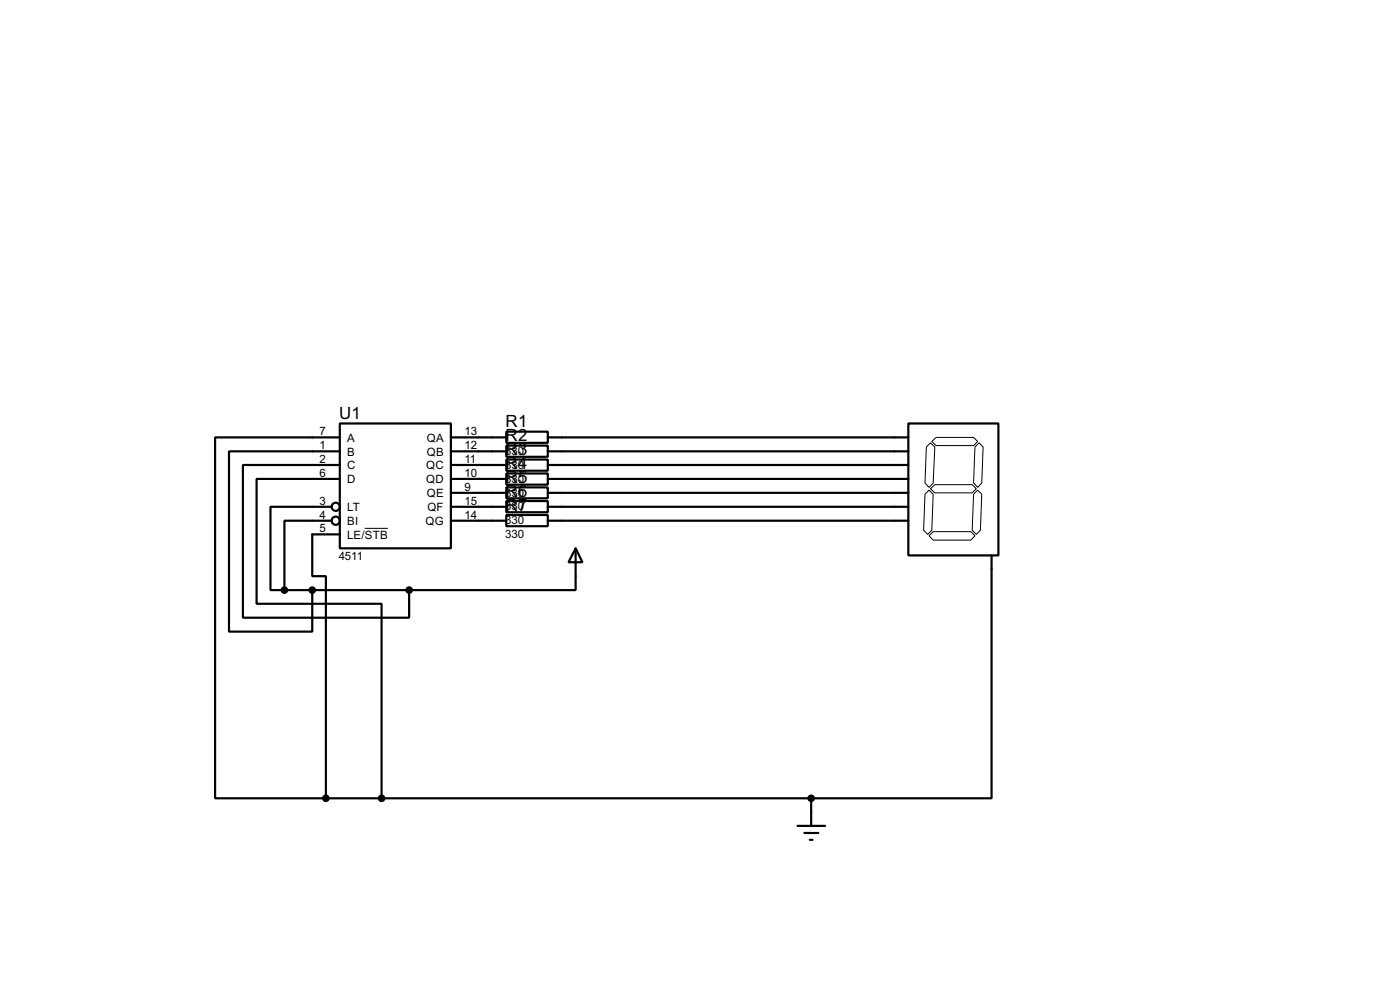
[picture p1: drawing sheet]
<svg xmlns="http://www.w3.org/2000/svg" width="256mm" height="180mm" viewBox="0 0 256 180" stroke-linecap="round" stroke-linejoin="round" font-family="sans-serif">
<g fill="none" stroke="#000" stroke-width=".4">
<path d="M62.3 77.5h20.3v22.9h-20.3zM92.8 79h7.6v2.1h-7.6zM166.4 77.5h16.5v24.2h-16.5zM60.8 92.8h-11.2v15.2h2.5M60.8 95.3h-8.7v12.7M62.3 85.1h-17.8v28h30.5v-5.1M62.3 87.7h-15.3v22.8h22.9v35.6M62.3 82.6h-20.3v33h15.2v-7.6M62.3 80.1h-22.9v66h20.3M62.3 97.8h-5.1v7.7h2.5v40.6M82.6 80.1h10.2M82.6 82.6h10.2"/>
<path d="M82.6 85.1h10.2M82.6 87.7h10.2M82.6 90.2h10.2M82.6 92.8h10.2M82.6 95.3h10.2M92.8 81.6h7.6v2h-7.6zM92.8 84.1h7.6v2.1h-7.6zM92.8 86.7h7.6v2h-7.6zM92.8 89.2h7.6v2h-7.6zM92.8 91.7h7.6v2.1h-7.6zM92.8 94.3h7.6v2h-7.6zM100.4 80.1h66"/>
<path d="M100.4 82.6h66M100.4 85.1h66M100.4 87.7h66M100.4 90.2h66M100.4 92.8h66M100.4 95.3h66M52.1 108h22.9M105.5 100.4l1.2 2.5h-2.5zM105.5 100.4v7.6h-30.5M181.7 101.7v44.4h-33.1M59.7 146.1h88.9M146.1 151.2h5.1"/>
<path d="M147.4 152.5h2.5M148.4 153.7h.5M148.6 146.1v5.1"/>
<circle cx="61.5" cy="92.8" r=".75"/>
<circle cx="61.5" cy="95.3" r=".75"/>
</g>
<path d="M66.8 96.7h4.3M169.7 81.8l.8-.7 .8 .7-.3 6.6-.8 .8-.7-.8zM170.2 98.1l.8-.8h6.9l.7 .8-.7 .8h-6.9zM170.2 89.7l.8 .8-.3 6.6-.7 .7-.8-.7 .3-6.6zM170.5 89.5l.8-.8h6.8l.8 .8-.8 .7h-6.8zM170.7 80.8l.8-.7h6.9l.7 .7-.7 .8h-6.9zM178.4 90.5l.7-.8 .8 .8-.3 6.6-.7 .7-.8-.7zM178.6 81.8l.8-.7 .7 .7-.2 6.6-.8 .8-.7-.8z" fill="none" stroke="#000" stroke-width=".18"/>
<g fill="#000" stroke="#000" stroke-width=".4">
<circle cx="52.1" cy="108" r=".5"/>
<circle cx="57.2" cy="108" r=".5"/>
<circle cx="74.9" cy="108" r=".5"/>
<circle cx="59.7" cy="146.1" r=".5"/>
<circle cx="69.9" cy="146.1" r=".5"/>
<circle cx="148.6" cy="146.1" r=".5"/>
</g>
<g font-size="3.5">
<text x="62.1" y="76.7">U1</text>
<text x="92.6" y="78.2">R1</text>
<text x="92.6" y="80.8">R2</text>
<text x="92.6" y="83.3">R3</text>
<text x="92.6" y="85.9">R4</text>
<text x="92.6" y="88.4">R5</text>
<text x="92.6" y="90.9">R6</text>
<text x="92.6" y="93.5">R7</text>
</g>
<g font-size="2.4">
<text x="58.6" y="79.7">7</text>
<text x="58.6" y="82.2">1</text>
<text x="63.6" y="80.8">A</text>
<text x="63.6" y="83.4">B</text>
<text x="78.2" y="80.8">QA</text>
<text x="78.2" y="83.4">QB</text>
<text x="85.1" y="79.7">13</text>
<text x="85.1" y="82.2">12</text>
<text x="92.6" y="83.3">330</text>
<text x="58.6" y="84.7">2</text>
<text x="58.6" y="87.3">6</text>
<text x="63.6" y="85.9">C</text>
<text x="63.6" y="88.5">D</text>
<text x="78.1" y="85.9">QC</text>
<text x="78.1" y="88.5">QD</text>
<text x="85.1" y="84.7">11</text>
<text x="85.1" y="87.3">10</text>
<text x="85.1" y="89.8">9</text>
<text x="92.6" y="85.8">330</text>
<text x="92.6" y="88.4">330</text>
<text x="58.6" y="92.4">3</text>
<text x="58.6" y="94.9">4</text>
<text x="63.6" y="93.6">LT</text>
<text x="78.2" y="91">QE</text>
<text x="78.3" y="93.6">QF</text>
<text x="85.1" y="92.4">15</text>
<text x="85.1" y="94.9">14</text>
<text x="92.6" y="90.9">330</text>
<text x="92.6" y="93.4">330</text>
<text x="92.6" y="96">330</text>
<text x="58.6" y="97.4">5</text>
<text x="63.6" y="96.1">BI</text>
<text x="63.6" y="98.6">LE/STB</text>
<text x="77.9" y="96.1">QG</text>
<text x="92.6" y="98.5">330</text>
<text x="62.1" y="102.6">4511</text>
</g>
</svg>
